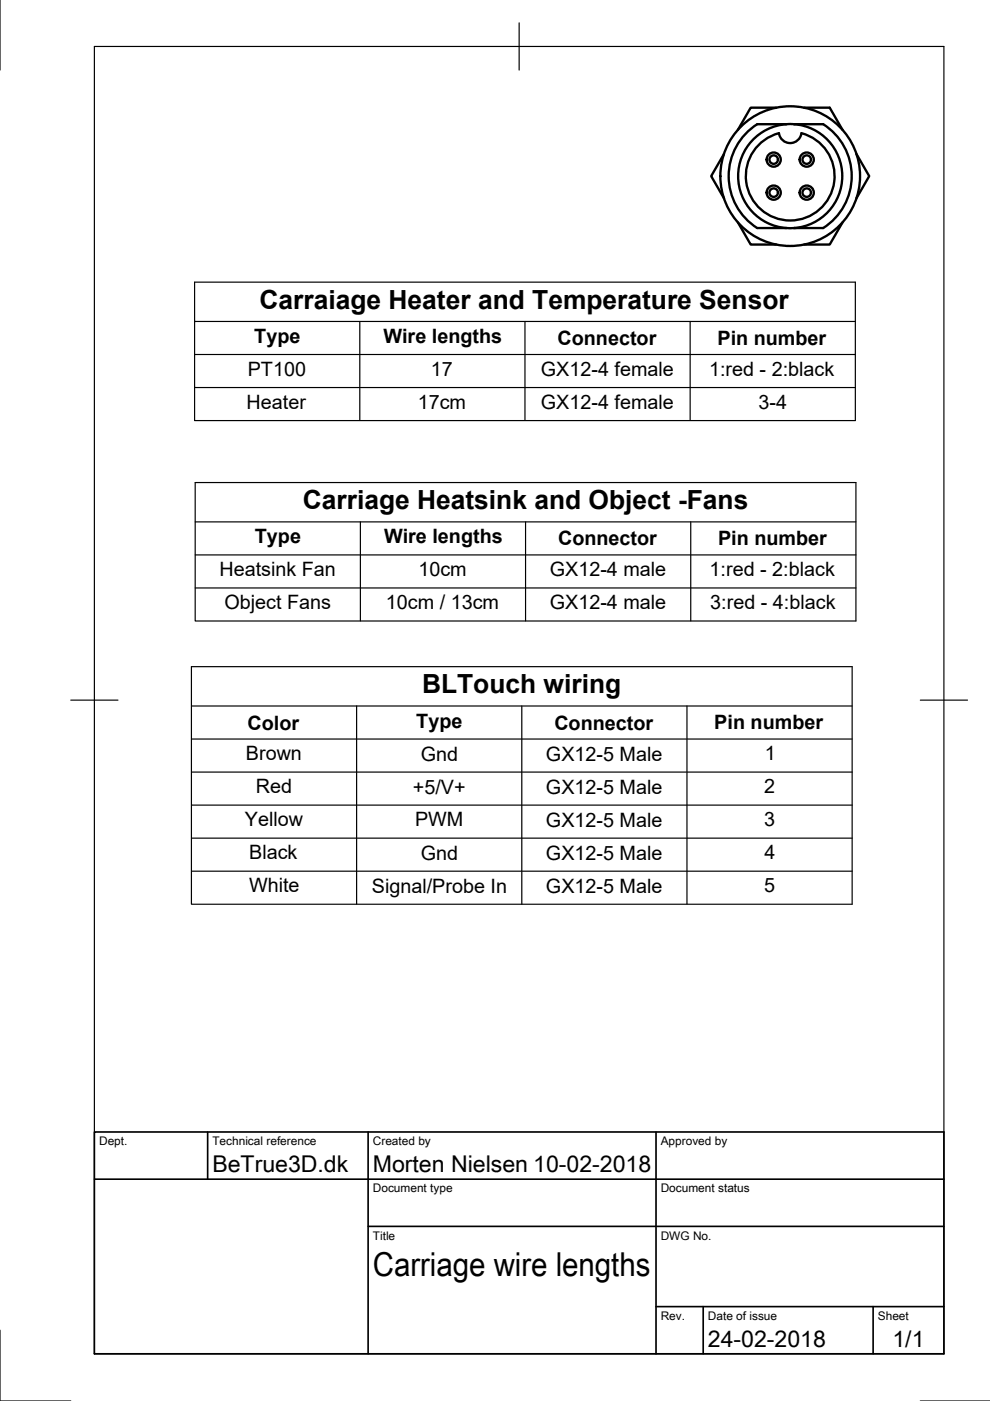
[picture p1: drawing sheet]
<svg xmlns="http://www.w3.org/2000/svg" width="210mm" height="297mm" viewBox="0 0 210 297" stroke-linecap="round" stroke-linejoin="round" font-family="sans-serif">
<!-- layer: Visible -->
<g fill="none" stroke="#000" stroke-width=".5">
<path d="M153.5 32.7l-2.7 4.6 2.7 4.7M161.2 30.4a9.4 9.4 0 0 1 4-2.2 2.4 2.4 0 0 0 2.3 2.1 2.4 2.4 0 0 0 2.4-2.1 9.4 9.4 0 0 1 6.1 13.2 9.4 9.4 0 0 1-14.1 3.5 9.4 9.4 0 0 1-.7-14.5zM164.6 22.8h-5.4l-2.7 4.7M166.7 26.3a11 11 0 0 0-10.2 11 11 11 0 0 0 10.2 11M166.7 26.3h-5.9a11.9 11.9 0 0 0-5.6 6.7 13 13 0 0 0 5.3 15.4h6.2M168.4 26.3h5.9a11.9 11.9 0 0 1 5.6 6.7 13 13 0 0 1-5.4 15.4h-6.1M168.4 26.3h-1.7M168.4 26.3a11 11 0 0 1 10.2 11 11 11 0 0 1-10.2 11M170.5 22.8h5.4l2.7 4.7M181.6 32.7l2.7 4.6-2.7 4.7M156.5 47.2l2.7 4.7h5.4M168.4 48.3h-1.7"/>
<path d="M178.6 47.2l-2.7 4.7h-5.4"/>
<circle cx="164" cy="33.8" r=".9"/>
<circle cx="164" cy="33.8" r="1.5"/>
<circle cx="167.5" cy="37.3" r="14.8"/>
<circle cx="171" cy="33.8" r=".9"/>
<circle cx="171" cy="33.8" r="1.5"/>
<circle cx="164" cy="40.8" r=".9"/>
<circle cx="164" cy="40.8" r="1.5"/>
<circle cx="171" cy="40.8" r=".9"/>
<circle cx="171" cy="40.8" r="1.5"/>
</g>
<!-- layer: Border -->
<path d="M0 -.1v15M20 9.9h180.1v277.1h-180.1zM110.1 4.8v10.1M15 148.4h10M195.1 148.4h10M0 282v15h15M195.1 297h14.9" fill="none" stroke="#000" stroke-width=".25"/>
<!-- layer: TitleBlock -->
<path d="M20 240h180.1v47h-180.1zM20 250h180.1M44 240v10M78.1 240v47M139.1 240v47M78.1 260h122M139.1 277h61M149.1 277v10M185.1 277v10" fill="none" stroke="#000" stroke-width=".35"/>
<!-- layer: BOM -->
<g fill="none" stroke="#000" stroke-width=".25">
<path d="M41.3 59.8h140.1v29.4h-140.1zM41.3 68.2h140.1M41.3 75.2h140.1M76.3 68.2v21M111.3 68.2v21M146.3 68.2v21M41.3 82.2h140.1M41.4 102.3h140.1v29.4h-140.1zM41.4 110.6h140.1M41.4 117.7h140.1M76.4 110.6v21.1M111.4 110.6v21.1"/>
<path d="M146.5 110.6v21.1M41.4 124.7h140.1M40.6 141.3h140.1v50.4h-140.1zM40.6 149.7h140.1M40.6 156.7h140.1M75.6 149.7v42M110.6 149.7v42M145.7 149.7v42M40.6 163.7h140.1M40.6 170.7h140.1M40.6 177.7h140.1M40.6 184.7h140.1"/>
</g>
<text font-size="7" x="79.1" y="270.5">Carriage wire lengths</text>
<g font-size="5.6">
<text x="55" y="65.4">Carraiage Heater and Temperature Sensor</text>
<text x="64.2" y="107.9">Carriage Heatsink and Object -Fans</text>
<text x="89.5" y="146.9">BLTouch wiring</text>
</g>
<g font-size="4.9">
<text x="45" y="248.5">BeTrue3D.dk</text>
<text x="79.1" y="248.5">Morten Nielsen 10-02-2018</text>
<text x="150.1" y="285.5">24-02-2018</text>
<text x="189.2" y="285.6">1/1</text>
</g>
<g font-size="4.2">
<text x="53.9" y="72.7">Type</text>
<text x="81.3" y="72.7">Wire lengths</text>
<text x="118.2" y="73.2">Connector</text>
<text x="152.1" y="73.1">Pin number</text>
<text x="52.5" y="79.7">PT100</text>
<text x="91.3" y="79.7">17</text>
<text x="114.7" y="79.7">GX12-4 female</text>
<text x="150.3" y="79.7">1:red - 2:black</text>
<text x="52.3" y="86.7">Heater</text>
<text x="88.6" y="86.7">17cm</text>
<text x="114.7" y="86.7">GX12-4 female</text>
<text x="160.8" y="86.7">3-4</text>
<text x="54" y="115.2">Type</text>
<text x="81.4" y="115.2">Wire lengths</text>
<text x="118.3" y="115.7">Connector</text>
<text x="152.3" y="115.6">Pin number</text>
<text x="46.5" y="122.2">Heatsink Fan</text>
<text x="88.7" y="122.2">10cm</text>
<text x="116.6" y="122.2">GX12-4 male</text>
<text x="150.5" y="122.2">1:red - 2:black</text>
<text x="47.6" y="129.2">Object Fans</text>
<text x="81.8" y="129.2">10cm / 13cm</text>
<text x="116.6" y="129.2">GX12-4 male</text>
<text x="150.6" y="129.2">3:red - 4:black</text>
<text x="52.5" y="154.7">Color</text>
<text x="88.3" y="154.2">Type</text>
<text x="117.5" y="154.7">Connector</text>
<text x="151.5" y="154.7">Pin number</text>
<text x="52.1" y="161.2">Brown</text>
<text x="89.2" y="161.2">Gnd</text>
<text x="115.8" y="161.2">GX12-5 Male</text>
<text x="162.2" y="161.2">1</text>
<text x="54.2" y="168.2">Red</text>
<text x="87.5" y="168.2">+5/V+</text>
<text x="115.8" y="168.2">GX12-5 Male</text>
<text x="162.1" y="168.2">2</text>
<text x="51.9" y="175.2">Yellow</text>
<text x="88" y="175.2">PWM</text>
<text x="115.8" y="175.3">GX12-5 Male</text>
<text x="162" y="175.2">3</text>
<text x="52.8" y="182.2">Black</text>
<text x="89.2" y="182.3">Gnd</text>
<text x="115.8" y="182.3">GX12-5 Male</text>
<text x="162.1" y="182.2">4</text>
<text x="52.8" y="189.2">White</text>
<text x="78.8" y="189.3">Signal/Probe In</text>
<text x="115.8" y="189.3">GX12-5 Male</text>
<text x="162" y="189.2">5</text>
</g>
<g font-size="2.5">
<text x="21" y="242.8">Dept.</text>
<text x="45" y="242.8">Technical reference</text>
<text x="79.1" y="242.8">Created by</text>
<text x="140.1" y="242.8">Approved by</text>
<text x="79.1" y="252.8">Document type</text>
<text x="140.1" y="252.8">Document status</text>
<text x="79.1" y="262.8">Title</text>
<text x="140.1" y="262.8">DWG No.</text>
<text x="140.1" y="279.8">Rev.</text>
<text x="150.1" y="279.8">Date of issue</text>
<text x="186.1" y="279.8">Sheet</text>
</g>
</svg>
